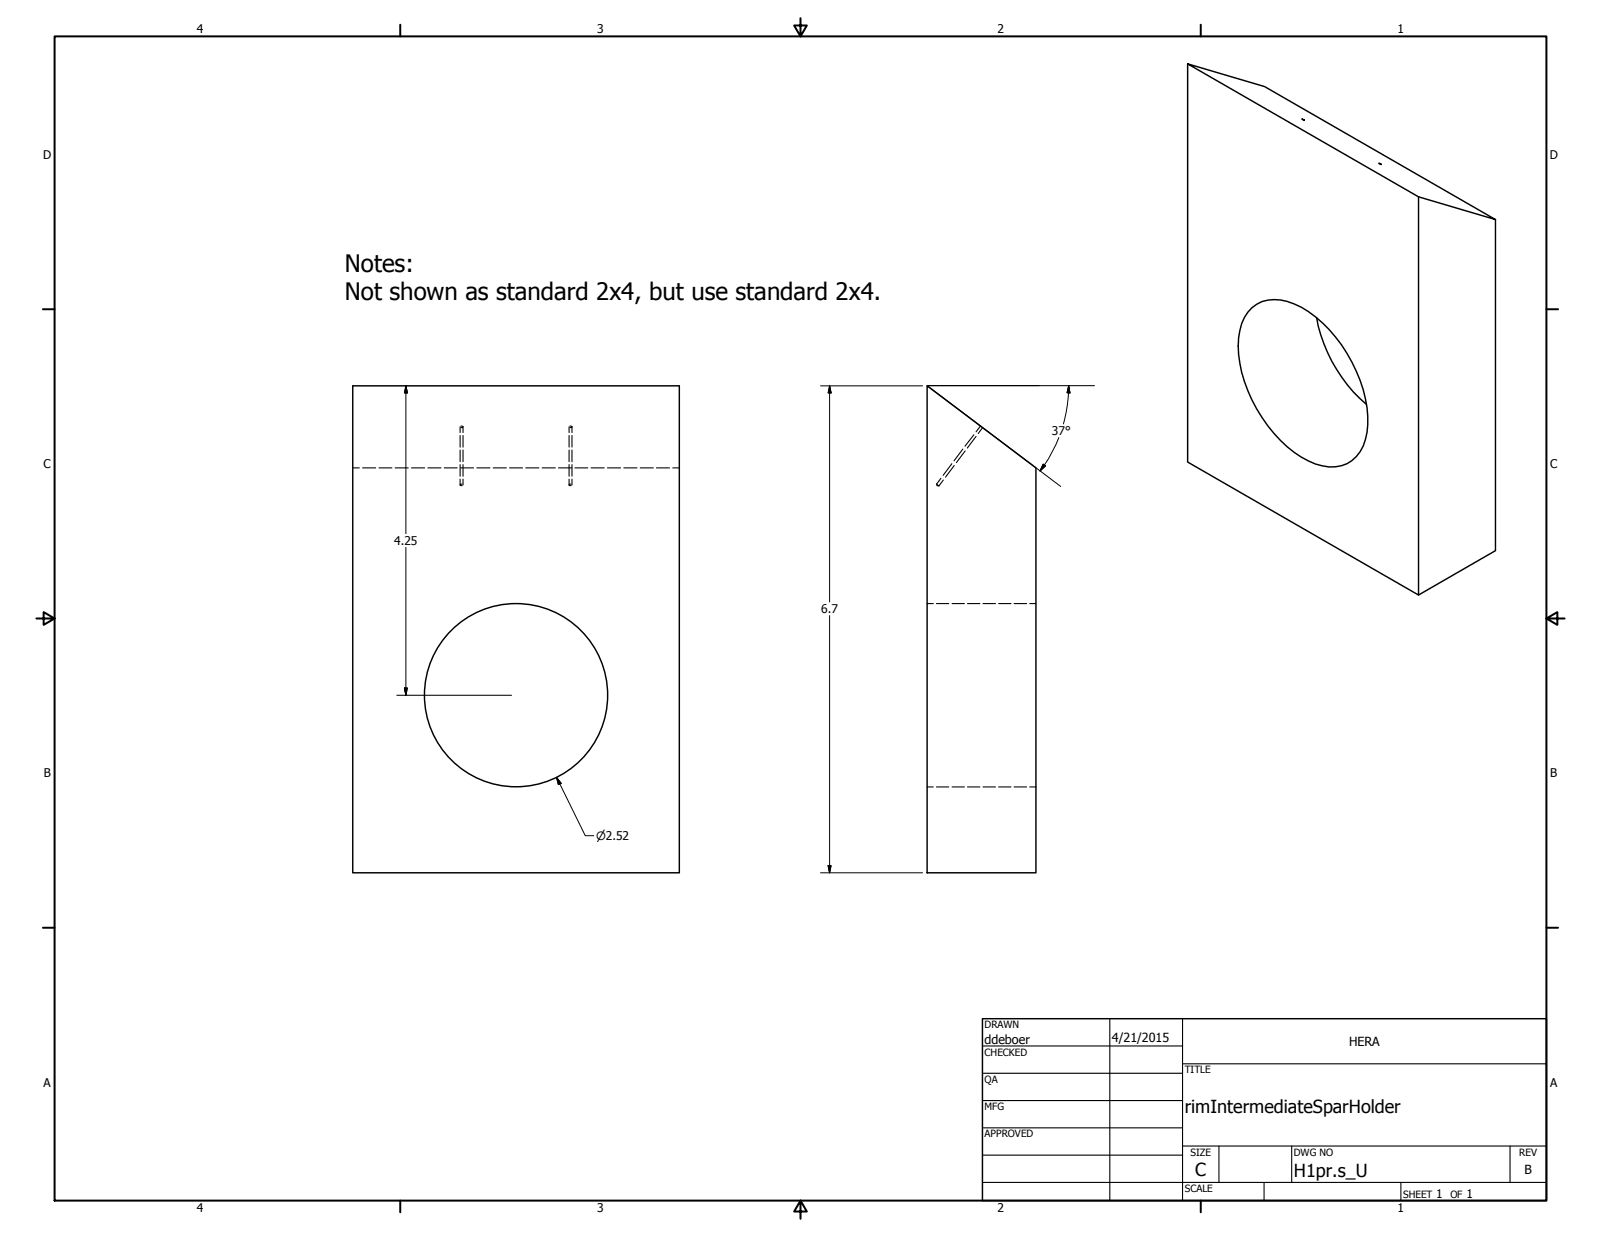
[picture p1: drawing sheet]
<svg xmlns="http://www.w3.org/2000/svg" width="559mm" height="432mm" viewBox="0 0 559 432" stroke-linecap="round" stroke-linejoin="round" font-family="sans-serif">
<!-- layer: Visible (ANSI) -->
<g fill="none" stroke="#000" stroke-width=".51">
<path d="M414.5 22.3v139l80.6 46.4 26.9-15.5v-115.6l-80.6-46.4-26.9-7.9 80.6 46.4 26.9 7.9M454.4 41.5l.8 .4zM481.3 57l.9 .4zM495.1 68.7v139M436.9 107.4a13.3 13.3 0 0 1 14.8-1.3 43.3 43.3 0 0 1 20.2 20.3 41.9 41.9 0 0 1 5.2 24.5 13.3 13.3 0 0 1-8.9 11.7 18.3 18.3 0 0 1-14-3 50.1 50.1 0 0 1-22-38.8 17.4 17.4 0 0 1 4.7-13.4zM459.5 110.9a52.2 52.2 0 0 0 17.4 30.3M123.1 134.7h114v170h-114zM323.6 134.7l38 28.6v141.4h-38z"/>
<circle cx="180.1" cy="242.7" r="32"/>
</g>
<!-- layer: Hidden (ANSI) -->
<g fill="none" stroke="#000" stroke-width=".38">
<path d="M160.6 149v2M160.6 152v4.1M160.6 157.1v4.1M160.9 148.7l.7 .3M161.6 149l-.7 .2M161.6 149v2M161.6 152v4.1M161.6 157.1v4.1M198.6 149v2M198.6 152v4.1M198.6 157.1v4.1M198.9 148.7l.7 .3"/>
<path d="M199.6 149l-.7 .2M199.6 149v2M199.6 152v4.1M199.6 157.1v4.1M336 156.8l-3 4M336.9 157.4l-3.1 4.1M339.9 151.8l-3.1 4M340.7 152.3l-3.1 4.1M342.2 148.7l-1.5 2M343 149.3l-1.6 2M123.1 163.3h2.3M126.6 163.3h4.5"/>
<path d="M132.3 163.3h4.5M137.9 163.3h4.6M143.6 163.3h4.6M149.4 163.3h4.5M155.1 163.3h4.5M160.6 169.3l.7 .2M160.6 162.2v4M160.6 167.3v2M160.7 163.3h4.6M161.3 169l-.7 .3M161.6 162.2v4M161.6 167.3v2"/>
<path d="M166.4 163.3h4.6M172.1 163.3h4.6M177.9 163.3h4.5M183.5 163.3h4.6M189.2 163.3h4.6M194.9 163.3h4.6M198.6 169.3l.7 .2M198.6 162.2v4M198.6 167.3v2M199.3 169l-.7 .3M199.6 162.2v4M199.6 167.3v2"/>
<path d="M200.7 163.3h4.5M206.3 163.3h4.6M212 163.3h4.6M217.7 163.3h4.6M223.5 163.3h4.5M229.1 163.3h4.6M234.8 163.3h2.3M326.9 169l.3 .2M326.9 169l.1 .2M327 169.4l.3 .1M327.4 169.4l.3 .2M327.5 169.5l.2 .1"/>
<path d="M328.4 166.9l-1.5 2.1M329.2 167.6l-1.5 2M332.2 161.9l-3 4M333.1 162.5l-3.1 4.1M323.6 210.7h2.2M326.8 210.7h4.4M332.3 210.7h4.3M337.7 210.7h4.3M343.1 210.7h4.4M348.6 210.7h4.3M353.9 210.7h4.4M359.4 210.7h2.2"/>
<path d="M323.6 274.7h2.2M326.8 274.7h4.4M332.3 274.7h4.3M337.7 274.7h4.3M343.1 274.7h4.4M348.6 274.7h4.3M353.9 274.7h4.4M359.4 274.7h2.2"/>
</g>
<!-- layer: Border (ANSI) -->
<g fill="none" stroke="#000" stroke-width=".7">
<path d="M19 12.7h520.8v406.4h-520.8zM139.7 8.6v4.1M279.4 6.3v6.4l-2.2-3.8h4.4l-2.2 3.8M419.1 8.6v4.1M15 107.9h4M539.8 107.9h4M12.7 215.9h6.3l-3.8-2.2v4.4l3.8-2.2M539.8 215.9l3.8 2.2v-4.4l-3.8 2.2h6.3M15 323.8h4M539.8 323.8h4M139.7 419.1v4.1M279.4 419.1l2.2 3.8h-4.4l2.2-3.8v6.3"/>
<path d="M419.1 419.1v4.1"/>
</g>
<!-- layer: Title (ANSI) -->
<g fill="none" stroke="#000" stroke-width=".38">
<path d="M387.3 355.6v63.5M412.7 355.6v63.5M342.9 365.1h69.8M342.9 374.6h69.8M412.7 371.3h127.1M342.9 384.2h69.8M342.9 393.7h69.8M342.9 412.7h196.9M342.9 403.2h69.8M412.7 400h127.1M425.4 400v12.7M441.2 412.7v6.4"/>
<path d="M450.8 400v12.7M488.9 412.7v6.4M527 400v12.7"/>
</g>
<path d="M342.9 355.6h196.9v63.5h-196.9z" fill="none" stroke="#000" stroke-width=".51"/>
<path d="M323.6 134.6h58.4" fill="none" stroke="#000" stroke-width=".35"/>
<!-- layer: Sketch Geometry (ANSI) -->
<path d="M362.8 134.6h-39.2l46.6 35.2" fill="none" stroke="#000" stroke-width=".35"/>
<!-- layer: Dimension (ANSI) -->
<g fill="none" stroke="#000" stroke-width=".35">
<path d="M141.7 134.7l.5 2.5h-1zM141.7 134.7v51.6M286.4 134.7h35.6M289.6 134.7l.5 2.5h-1zM289.6 134.7v75.4M372.9 137.2l-.5 5.4-1.2 5.4M373 134.6l.4 2.6-1-.1zM373 134.6l-.1 2.5M369.6 152.7l-1.3 3a48.4 48.4 0 0 1-5.3 8.7M364.1 162.1l.8 .5-1.9 1.8zM141.7 191.1v51.6M289.6 214.9v89.8"/>
<path d="M138.5 242.7h40.1M141.2 240.2h1l-.5 2.5zM194.2 271.4l1.6 2-.9 .5zM194.2 271.4l10.1 20.3h3M286.4 304.7h35.6M289.1 302.2h1l-.5 2.5z"/>
</g>
<g fill="#000" stroke="#000" stroke-width=".35">
<path d="M141.7 134.7l.5 2.5zM141.7 134.7l.5 2.5h-1zM289.6 134.7l.5 2.5zM289.6 134.7l.5 2.5h-1zM373 134.6l.4 2.6zM373 134.6l.4 2.6-1-.1zM364.1 162.1l-1.1 2.3zM364.1 162.1l.8 .5-1.9 1.8zM141.2 240.2l.5 2.5zM141.2 240.2h1l-.5 2.5zM194.2 271.4l1.6 2zM194.2 271.4l1.6 2-.9 .5z"/>
<path d="M289.1 302.2l.5 2.5zM289.1 302.2h1l-.5 2.5z"/>
</g>
<g font-size="8.4">
<text x="120.4" y="94.8">Notes:</text>
<text x="120.4" y="104.8">Not shown as standard 2x4, but use standard 2x4.</text>
</g>
<g font-size="6.3">
<text x="413.5" y="388.6">rimIntermediateSparHolder</text>
<text x="417.2" y="410.6">C</text>
<text x="451.6" y="410.7">H1pr.s_U</text>
</g>
<g font-size="4.4">
<text x="343.7" y="364.3">ddeboer</text>
<text x="388.1" y="363.7">4/21/2015</text>
<text x="470.9" y="365.1">HERA</text>
<text x="532.1" y="409.9">B</text>
</g>
<g font-size="4.2">
<text x="68.7" y="11.7">4</text>
<text x="208.4" y="11.7">3</text>
<text x="348.1" y="11.7">2</text>
<text x="487.8" y="11.7">1</text>
<text x="15.1" y="55.5">D</text>
<text x="540.9" y="55.5">D</text>
<text x="367.2" y="151.8">37°</text>
<text x="15.2" y="163.4">C</text>
<text x="541" y="163.4">C</text>
<text x="137.6" y="190.2">4.25</text>
<text x="286.6" y="214">6.7</text>
<text x="15.3" y="271.4">B</text>
<text x="541.1" y="271.4">B</text>
<text x="15.2" y="379.3">A</text>
<text x="541" y="379.3">A</text>
<text x="501.3" y="418.3">1</text>
<text x="511.8" y="418.3">1</text>
<text x="68.7" y="423.2">4</text>
<text x="208.4" y="423.2">3</text>
<text x="348.1" y="423.2">2</text>
<text x="487.8" y="423.2">1</text>
</g>
<text font-size="4" x="208" y="293.2">⌀2.52</text>
<g font-size="3.5">
<text x="343.7" y="358.9">DRAWN</text>
<text x="343.7" y="368.5">CHECKED</text>
<text x="413.5" y="374.6">TITLE</text>
<text x="343.7" y="378">QA</text>
<text x="343.7" y="387.5">MFG</text>
<text x="343.7" y="397.1">APPROVED</text>
<text x="415.5" y="403.4">SIZE</text>
<text x="451.6" y="403.4">DWG NO</text>
<text x="530.3" y="403.4">REV</text>
<text x="413.5" y="416.1">SCALE</text>
<text x="489.7" y="418.3">SHEET</text>
<text x="506.2" y="418.3">OF</text>
</g>
</svg>
